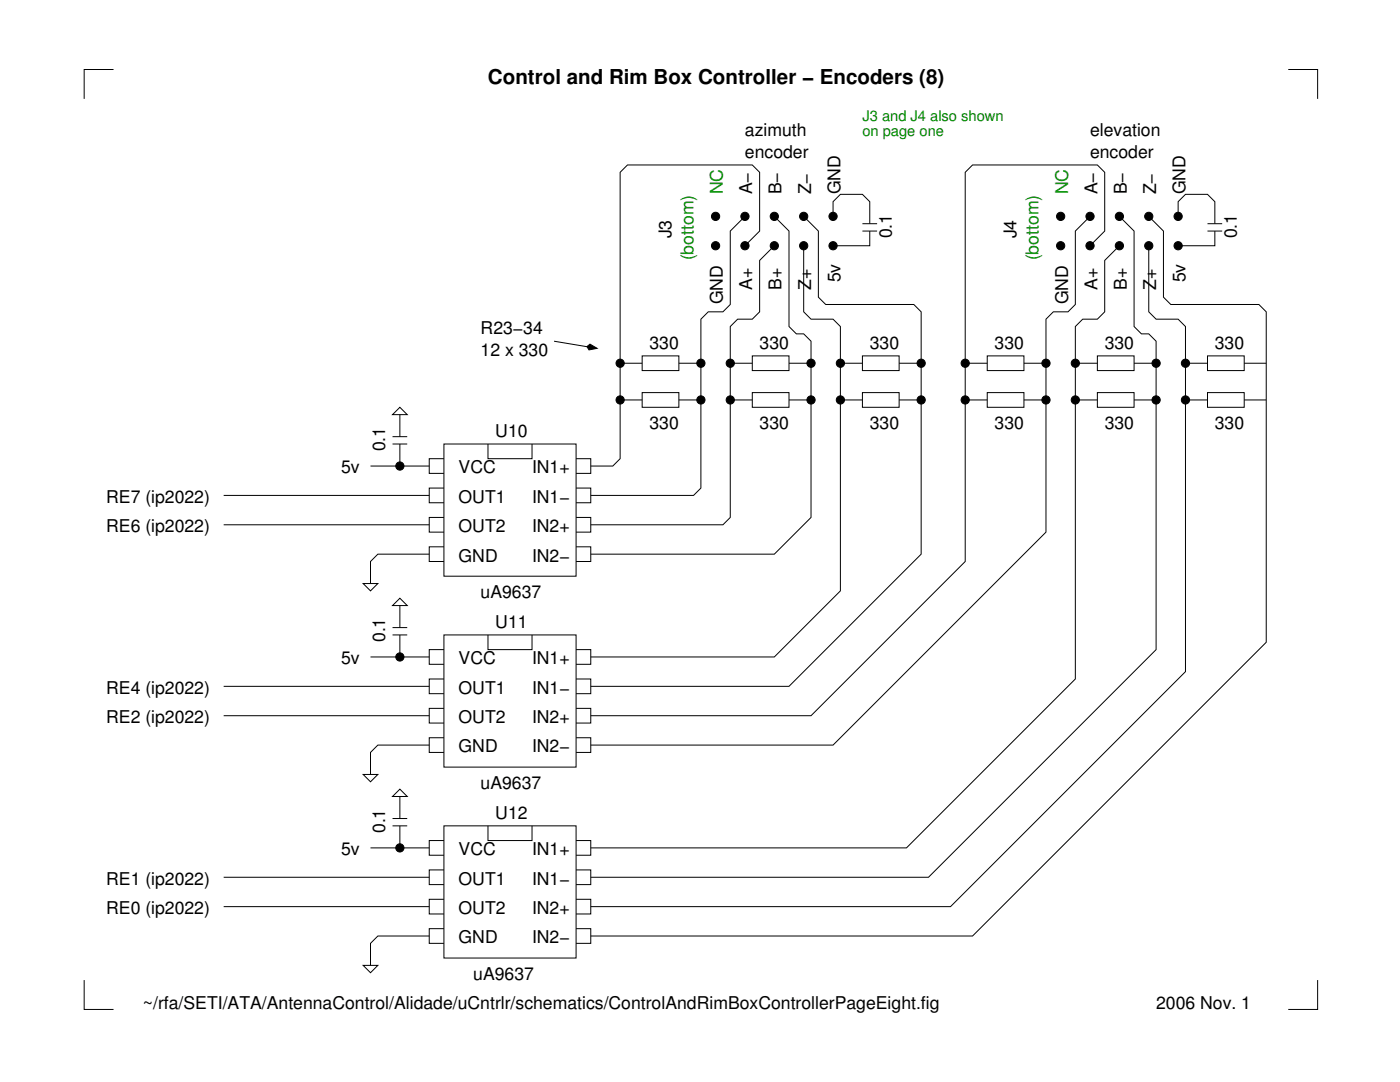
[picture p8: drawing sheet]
<svg xmlns="http://www.w3.org/2000/svg" width="279mm" height="216mm" viewBox="0 0 279 216" stroke-linecap="round" stroke-linejoin="round" font-family="sans-serif">
<g fill="none" stroke="#000" stroke-width=".2">
<path d="M22.7 13.9h-5.9v5.8M257.1 13.9h5.9v5.8M148.7 43.2l-3 2.9v14.7l-1.4 1.4h-3l-1.4 1.5v16.1M148.7 49l2.9-2.9v-11.7l-1.5-1.5h-24.9l-1.4 1.5v45.4M154.5 49l-2.9 3v10.2l-1.5 1.5h-2.9l-1.5 1.5v14.6M154.5 43.2l3 2.9v19.1l1.4 1.4h1.5l1.5 1.5v11.7M160.4 49v13.2l1.5 1.5h4.4l1.4 1.5v14.6M160.4 43.2l2.9 2.9v13.2l1.5 1.5h17.6l1.4 1.4v17.6M166.3 43.2v-3l1.4-1.4h4.4l1.5 1.4v4.4M172.1 46.1h2.9M172.1 44.6h2.9M173.6 46.1v2.9h-7.3"/>
<path d="M217.5 43.2l-2.9 2.9v14.7l-1.5 1.4h-2.9l-1.5 1.5v16.1M217.5 49l3-2.9v-11.7l-1.5-1.5h-24.9l-1.5 1.5v45.4M223.4 49l-2.9 3v10.2l-1.5 1.5h-2.9l-1.5 1.5v14.6M223.4 43.2l2.9 2.9v19.1l1.5 1.4h1.5l1.4 1.5v11.7M229.3 49v13.2l1.4 1.5h4.4l1.5 1.5v14.6M229.3 43.2l2.9 2.9v13.2l1.5 1.5h17.5l1.5 1.4v17.6M235.1 43.2v-3l1.5-1.4h4.4l1.4 1.4v4.4M241 46.1h2.9M241 44.6h2.9M242.4 46.1v2.9h-7.3M110.6 68.1l8.8 1.4M117.1 69.2l.6-.5 1.5 .8-1.7 .3z"/>
<path d="M123.8 79.8v11.7l-1.5 1.5h-4.4M123.8 72.5h4.4M123.8 79.8h4.4M128.2 78.3h7.3v3h-7.3zM128.2 71h7.3v2.9h-7.3zM135.5 72.5h4.4M135.5 79.8h4.4M139.9 79.8v17.6l-1.5 1.5h-20.5M145.7 79.8v23.4l-1.4 1.5h-26.4M145.7 72.5h4.4M145.7 79.8h4.4M150.1 78.3h7.4v3h-7.4z"/>
<path d="M150.1 71h7.4v2.9h-7.4zM157.5 72.5h4.4M157.5 79.8h4.4M161.9 79.8v23.4l-7.4 7.4h-36.6M167.7 79.8v38.1l-13.2 13.2h-36.6M167.7 72.5h4.4M167.7 79.8h4.4M172.1 78.3h7.3v3h-7.3zM172.1 71h7.3v2.9h-7.3zM179.4 72.5h4.4M179.4 79.8h4.4M183.8 79.8v30.8l-26.3 26.4h-39.6"/>
<path d="M192.6 79.8v32.2l-30.7 30.8h-44M192.6 72.5h4.4M192.6 79.8h4.4M197 78.3h7.4v3h-7.4zM197 71h7.4v2.9h-7.4zM204.4 72.5h4.3M204.4 79.8h4.3M208.7 79.8v26.4l-42.4 42.5h-48.4M214.6 79.8v55.7l-33.7 33.7h-63M214.6 72.5h4.4M214.6 79.8h4.4M219 78.3h7.3v3h-7.3z"/>
<path d="M219 71h7.3v2.9h-7.3zM226.3 72.5h4.4M226.3 79.8h4.4M230.7 79.8v49.8l-45.4 45.4h-67.4M236.6 79.8v54.2l-46.9 46.9h-71.8M236.6 72.5h4.4M236.6 79.8h4.4M241 78.3h7.3v3h-7.3zM241 71h7.3v2.9h-7.3zM248.3 72.5h4.4M248.3 79.8h4.4M252.7 79.8v48.4l-58.6 58.6h-76.2"/>
<path d="M44.6 98.9h41.1M73.9 93h11.8M78.3 88.6h3M78.3 87.1h3M79.8 81.3l1.5 1.4h-3zM79.8 82.7v4.4M79.8 88.6v4.4M88.6 88.6h26.4v26.4h-26.4zM88.6 97.4h-2.9v2.9h2.9M88.6 91.5h-2.9v3h2.9M97.4 88.6v2.9h8.8v-2.9M115 91.5h2.9v3h-2.9"/>
<path d="M115 97.4h2.9v2.9h-2.9M44.6 104.7h41.1M72.5 116.4h2.9l-1.5 1.5zM79.8 119.4l1.5 1.4h-3zM85.7 110.6h-10.3l-1.5 1.4v4.4M88.6 109.1h-2.9v2.9h2.9M88.6 103.2h-2.9v3h2.9M115 103.2h2.9v3h-2.9M115 109.1h2.9v2.9h-2.9M44.6 137h41.1M73.9 131.1h11.8M78.3 126.7h3"/>
<path d="M78.3 125.2h3M79.8 120.8v4.4M79.8 126.7v4.4M88.6 126.7h26.4v26.4h-26.4zM88.6 135.5h-2.9v2.9h2.9M88.6 129.6h-2.9v3h2.9M97.4 126.7v2.9h8.8v-2.9M115 129.6h2.9v3h-2.9M115 135.5h2.9v2.9h-2.9M44.6 142.8h41.1M72.5 154.5h2.9l-1.5 1.5zM79.8 157.5l1.5 1.4h-3z"/>
<path d="M79.8 158.9v4.4M85.7 148.7h-10.3l-1.5 1.4v4.4M88.6 147.2h-2.9v2.9h2.9M88.6 141.3h-2.9v3h2.9M115 141.3h2.9v3h-2.9M115 147.2h2.9v2.9h-2.9M44.6 175h41.1M73.9 169.2h11.8M78.3 164.8h3M78.3 163.3h3M79.8 164.8v4.4M88.6 164.8h26.4v26.4h-26.4z"/>
<path d="M88.6 179.4h-2.9v3h2.9M88.6 173.6h-2.9v2.9h2.9M88.6 167.7h-2.9v3h2.9M97.4 164.8v2.9h8.8v-2.9M115 167.7h2.9v3h-2.9M115 173.6h2.9v2.9h-2.9M115 179.4h2.9v3h-2.9M16.8 195.6v5.8h5.9M44.6 180.9h41.1M72.5 192.6h2.9l-1.5 1.5zM85.7 186.8h-10.3l-1.5 1.4v4.4M88.6 185.3h-2.9v2.9h2.9"/>
<path d="M115 185.3h2.9v2.9h-2.9M263 195.6v5.8h-5.9"/>
<circle cx="142.8" cy="49" r=".82"/>
<circle cx="142.8" cy="43.2" r=".82"/>
<circle cx="148.7" cy="49" r=".82"/>
<circle cx="148.7" cy="43.2" r=".82"/>
<circle cx="154.5" cy="43.2" r=".82"/>
<circle cx="154.5" cy="49" r=".82"/>
<circle cx="160.4" cy="43.2" r=".82"/>
<circle cx="160.4" cy="49" r=".82"/>
<circle cx="166.3" cy="49" r=".82"/>
<circle cx="166.3" cy="43.2" r=".82"/>
<circle cx="211.7" cy="43.2" r=".82"/>
<circle cx="211.7" cy="49" r=".82"/>
<circle cx="217.5" cy="49" r=".82"/>
<circle cx="217.5" cy="43.2" r=".82"/>
<circle cx="223.4" cy="49" r=".82"/>
<circle cx="223.4" cy="43.2" r=".82"/>
<circle cx="229.3" cy="49" r=".82"/>
<circle cx="229.3" cy="43.2" r=".82"/>
<circle cx="235.1" cy="49" r=".82"/>
<circle cx="235.1" cy="43.2" r=".82"/>
<circle cx="123.8" cy="72.5" r=".82"/>
<circle cx="123.8" cy="79.8" r=".82"/>
<circle cx="139.9" cy="72.5" r=".82"/>
<circle cx="139.9" cy="79.8" r=".82"/>
<circle cx="145.7" cy="72.5" r=".82"/>
<circle cx="145.7" cy="79.8" r=".82"/>
<circle cx="161.9" cy="72.5" r=".82"/>
<circle cx="161.9" cy="79.8" r=".82"/>
<circle cx="167.7" cy="72.5" r=".82"/>
<circle cx="167.7" cy="79.8" r=".82"/>
<circle cx="183.8" cy="72.5" r=".82"/>
<circle cx="183.8" cy="79.8" r=".82"/>
<circle cx="192.6" cy="72.5" r=".82"/>
<circle cx="192.6" cy="79.8" r=".82"/>
<circle cx="208.7" cy="72.5" r=".82"/>
<circle cx="208.7" cy="79.8" r=".82"/>
<circle cx="214.6" cy="72.5" r=".82"/>
<circle cx="214.6" cy="79.8" r=".82"/>
<circle cx="230.7" cy="72.5" r=".82"/>
<circle cx="230.7" cy="79.8" r=".82"/>
<circle cx="236.6" cy="72.5" r=".82"/>
<circle cx="236.6" cy="79.8" r=".82"/>
<circle cx="79.8" cy="93" r=".82"/>
<circle cx="79.8" cy="131.1" r=".82"/>
<circle cx="79.8" cy="169.2" r=".82"/>
</g>
<g fill="#000">
<path d="M117.1 69.2l.6-.5 1.5 .8-1.7 .3z" fill-rule="evenodd"/>
<circle cx="142.8" cy="49" r=".82"/>
<circle cx="142.8" cy="43.2" r=".82"/>
<circle cx="148.7" cy="49" r=".82"/>
<circle cx="148.7" cy="43.2" r=".82"/>
<circle cx="154.5" cy="43.2" r=".82"/>
<circle cx="154.5" cy="49" r=".82"/>
<circle cx="160.4" cy="43.2" r=".82"/>
<circle cx="160.4" cy="49" r=".82"/>
<circle cx="166.3" cy="49" r=".82"/>
<circle cx="166.3" cy="43.2" r=".82"/>
<circle cx="211.7" cy="43.2" r=".82"/>
<circle cx="211.7" cy="49" r=".82"/>
<circle cx="217.5" cy="49" r=".82"/>
<circle cx="217.5" cy="43.2" r=".82"/>
<circle cx="223.4" cy="49" r=".82"/>
<circle cx="223.4" cy="43.2" r=".82"/>
<circle cx="229.3" cy="49" r=".82"/>
<circle cx="229.3" cy="43.2" r=".82"/>
<circle cx="235.1" cy="49" r=".82"/>
<circle cx="235.1" cy="43.2" r=".82"/>
<circle cx="123.8" cy="72.5" r=".82"/>
<circle cx="123.8" cy="79.8" r=".82"/>
<circle cx="139.9" cy="72.5" r=".82"/>
<circle cx="139.9" cy="79.8" r=".82"/>
<circle cx="145.7" cy="72.5" r=".82"/>
<circle cx="145.7" cy="79.8" r=".82"/>
<circle cx="161.9" cy="72.5" r=".82"/>
<circle cx="161.9" cy="79.8" r=".82"/>
<circle cx="167.7" cy="72.5" r=".82"/>
<circle cx="167.7" cy="79.8" r=".82"/>
<circle cx="183.8" cy="72.5" r=".82"/>
<circle cx="183.8" cy="79.8" r=".82"/>
<circle cx="192.6" cy="72.5" r=".82"/>
<circle cx="192.6" cy="79.8" r=".82"/>
<circle cx="208.7" cy="72.5" r=".82"/>
<circle cx="208.7" cy="79.8" r=".82"/>
<circle cx="214.6" cy="72.5" r=".82"/>
<circle cx="214.6" cy="79.8" r=".82"/>
<circle cx="230.7" cy="72.5" r=".82"/>
<circle cx="230.7" cy="79.8" r=".82"/>
<circle cx="236.6" cy="72.5" r=".82"/>
<circle cx="236.6" cy="79.8" r=".82"/>
<circle cx="79.8" cy="93" r=".82"/>
<circle cx="79.8" cy="131.1" r=".82"/>
<circle cx="79.8" cy="169.2" r=".82"/>
</g>
<text font-size="4.1" x="97.4" y="16.8">Control and Rim Box Controller − Encoders (8)</text>
<g font-size="3.5">
<text x="148.7" y="27.1">azimuth</text>
<text x="217.5" y="27.1">elevation</text>
<text x="148.7" y="31.5">encoder</text>
<text x="217.5" y="31.5">encoder</text>
<text x="150.1" y="38.8" transform="rotate(-90 150.1 38.8)">A−</text>
<text x="156" y="38.8" transform="rotate(-90 156 38.8)">B−</text>
<text x="161.9" y="38.8" transform="rotate(-90 161.9 38.8)">Z−</text>
<text x="167.7" y="38.8" transform="rotate(-90 167.7 38.8)">GND</text>
<text x="219" y="38.8" transform="rotate(-90 219 38.8)">A−</text>
<text x="224.9" y="38.8" transform="rotate(-90 224.9 38.8)">B−</text>
<text x="230.7" y="38.8" transform="rotate(-90 230.7 38.8)">Z−</text>
<text x="236.6" y="38.8" transform="rotate(-90 236.6 38.8)">GND</text>
<text x="134" y="47.6" transform="rotate(-90 134 47.6)">J3</text>
<text x="178" y="47.6" transform="rotate(-90 178 47.6)">0.1</text>
<text x="202.9" y="47.6" transform="rotate(-90 202.9 47.6)">J4</text>
<text x="246.8" y="47.6" transform="rotate(-90 246.8 47.6)">0.1</text>
<text x="150.1" y="57.8" transform="rotate(-90 150.1 57.8)">A+</text>
<text x="156" y="57.8" transform="rotate(-90 156 57.8)">B+</text>
<text x="161.9" y="57.8" transform="rotate(-90 161.9 57.8)">Z+</text>
<text x="167.7" y="56.4" transform="rotate(-90 167.7 56.4)">5v</text>
<text x="219" y="57.8" transform="rotate(-90 219 57.8)">A+</text>
<text x="224.9" y="57.8" transform="rotate(-90 224.9 57.8)">B+</text>
<text x="230.7" y="57.8" transform="rotate(-90 230.7 57.8)">Z+</text>
<text x="236.6" y="56.4" transform="rotate(-90 236.6 56.4)">5v</text>
<text x="144.3" y="60.8" transform="rotate(-90 144.3 60.8)">GND</text>
<text x="213.1" y="60.8" transform="rotate(-90 213.1 60.8)">GND</text>
<text x="95.9" y="66.6">R23−34</text>
<text x="95.9" y="71">12 x 330</text>
<text x="129.6" y="69.5">330</text>
<text x="151.6" y="69.5">330</text>
<text x="173.6" y="69.5">330</text>
<text x="198.5" y="69.5">330</text>
<text x="220.5" y="69.5">330</text>
<text x="242.4" y="69.5">330</text>
<text x="98.9" y="87.1">U10</text>
<text x="129.6" y="85.7">330</text>
<text x="151.6" y="85.7">330</text>
<text x="173.6" y="85.7">330</text>
<text x="198.5" y="85.7">330</text>
<text x="220.5" y="85.7">330</text>
<text x="242.4" y="85.7">330</text>
<text x="68.1" y="94.5">5v</text>
<text x="76.9" y="90.1" transform="rotate(-90 76.9 90.1)">0.1</text>
<text x="91.5" y="94.5">VCC</text>
<text x="106.2" y="94.5">IN1+</text>
<text x="21.2" y="100.3">RE7 (ip2022)</text>
<text x="91.5" y="100.3">OUT1</text>
<text x="106.2" y="100.3">IN1−</text>
<text x="21.2" y="106.2">RE6 (ip2022)</text>
<text x="91.5" y="106.2">OUT2</text>
<text x="106.2" y="106.2">IN2+</text>
<text x="91.5" y="112">GND</text>
<text x="106.2" y="112">IN2−</text>
<text x="95.9" y="119.4">uA9637</text>
<text x="98.9" y="125.2">U11</text>
<text x="76.9" y="128.2" transform="rotate(-90 76.9 128.2)">0.1</text>
<text x="68.1" y="132.6">5v</text>
<text x="91.5" y="132.6">VCC</text>
<text x="106.2" y="132.6">IN1+</text>
<text x="21.2" y="138.4">RE4 (ip2022)</text>
<text x="91.5" y="138.4">OUT1</text>
<text x="106.2" y="138.4">IN1−</text>
<text x="21.2" y="144.3">RE2 (ip2022)</text>
<text x="91.5" y="144.3">OUT2</text>
<text x="106.2" y="144.3">IN2+</text>
<text x="91.5" y="150.1">GND</text>
<text x="106.2" y="150.1">IN2−</text>
<text x="95.9" y="157.5">uA9637</text>
<text x="76.9" y="166.3" transform="rotate(-90 76.9 166.3)">0.1</text>
<text x="98.9" y="163.3">U12</text>
<text x="68.1" y="170.7">5v</text>
<text x="91.5" y="170.7">VCC</text>
<text x="106.2" y="170.7">IN1+</text>
<text x="21.2" y="176.5">RE1 (ip2022)</text>
<text x="91.5" y="176.5">OUT1</text>
<text x="106.2" y="176.5">IN1−</text>
<text x="21.2" y="182.4">RE0 (ip2022)</text>
<text x="91.5" y="182.4">OUT2</text>
<text x="106.2" y="182.4">IN2+</text>
<text x="91.5" y="188.2">GND</text>
<text x="106.2" y="188.2">IN2−</text>
<text x="94.5" y="195.6">uA9637</text>
<text x="28.5" y="201.4">~/rfa/SETI/ATA/AntennaControl/Alidade/uCntrlr/schematics/ControlAndRimBoxControllerPageEight.fig</text>
<text x="230.7" y="201.4">2006 Nov. 1</text>
</g>
<g font-size="3.5" fill="#008f00">
<text x="144.3" y="38.8" transform="rotate(-90 144.3 38.8)">NC</text>
<text x="213.1" y="38.8" transform="rotate(-90 213.1 38.8)">NC</text>
<text x="138.4" y="52" transform="rotate(-90 138.4 52)">(bottom)</text>
<text x="207.3" y="52" transform="rotate(-90 207.3 52)">(bottom)</text>
</g>
<g font-size="2.9" fill="#008f00">
<text x="172.1" y="24.1">J3 and J4 also shown</text>
<text x="172.1" y="27.1">on page one</text>
</g>
</svg>
